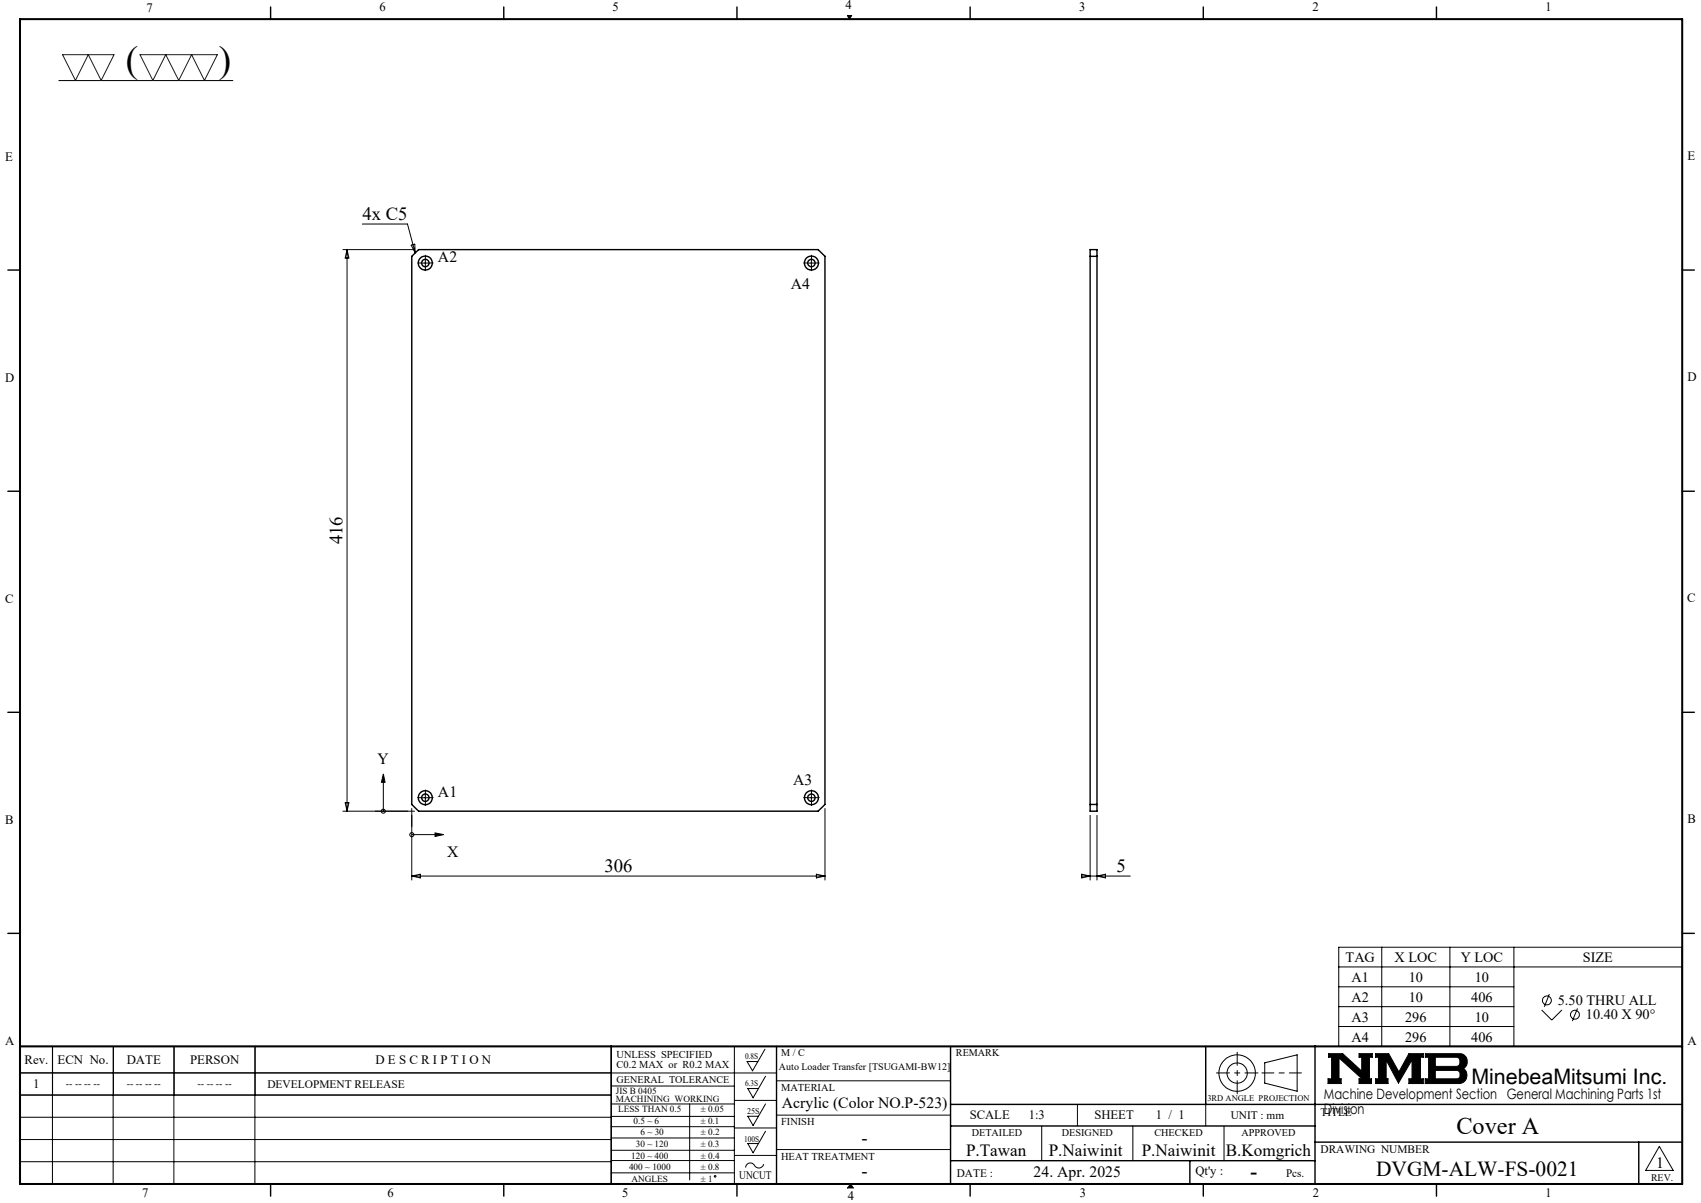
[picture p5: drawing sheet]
<svg xmlns="http://www.w3.org/2000/svg" width="420mm" height="297mm" viewBox="0 0 420 297" stroke-linecap="round" stroke-linejoin="round" font-family="sans-serif">
<g fill="none" stroke="#000" stroke-width=".25">
<path d="M14.5 19.9h43M209.2 3.8h1.1l-.6 .9zM89.5 55.3h11.1l1.9 7.1M84.7 61.6h17.6M85.7 61.6v138.7M85.7 61.6l.4 2.1h-.9zM101.5 60.5l.9-.2 .1 2.1zM104 64.9h2M105 64v1.9M199.4 64.9h2M200.3 64v1.9M85.2 198.2h.9l-.4 2.1z"/>
<path d="M94.7 191.1l.4 2h-.9zM94.7 193.1v7.2M101.7 199.6v17.7M104 197h2M105 195.9v2M199.4 197h2M200.3 195.9v2M203.7 199.6v17.7M84.7 200.3h17.6M101.7 206.1h5.7M101.7 216.3h102M101.7 216.3l2.1-.5v.9z"/>
<path d="M107.4 205.6l2.1 .5-2.1 .4zM201.6 215.8l2.1 .5-2.1 .4zM267.1 216.3h12M267.1 215.8l2.1 .5-2.1 .4zM269.2 201.3v16M270.9 201.3v16M270.9 216.3l2-.5v.9zM330.6 233.9h84.7v24.4h-84.7zM330.6 238.7h84.7M341.2 233.9v24.4M358 233.9v24.4M373.8 233.9v24.4"/>
<path d="M13 258.3l-.1 34M27.9 258.3v34M28 258.3v12M42.9 258.3v34M43 258.3v12M62.9 258.3v34M63 258.3v12M181.3 258.3v34M188.9 259l-3.1 5.4-1.3-2.3h2.6M330.6 243.6h43.2M330.6 248.5h43.2M330.6 253.4h43.2"/>
<path d="M380.6 249.3l2.6 2.5 2.5-2.5M382.6 245.4l-1.3 3.2M389.5 249l-1.3 3.1M4.9 264.9h186.8M4.9 270.4h146M4.9 275.8h146M150.9 278.2h30.4M150.9 275.6h30.4M150.9 272.6h30.4M150.9 268.1h30.4M151 270.3h-146v-12h146l-.1 34M170.3 272.6v18.7"/>
<path d="M181.3 271.7h10.4M181.3 278.5h10.4M189 272.6l-3.1 5.3-1.3-2.3h2.7M189 279.3l-3.1 5.3-1.3-2.3h2.7M189 265.7l-3.1 5.3-1.3-2.3h2.7M191.7 266.8h43M191.7 275.3h43M257.2 278v8.6M266 272.7v5.3M279.7 278v8.6M297.7 272.7v5.3M302.2 278v8.6"/>
<path d="M312.3 262.4l8-2v9l-8-2zM328 260.1h3.5l4.7 4.3v-3.4h-.6v-.9h3.2v.9h-.7v5.3h.5v1.2h-3v-1.2h.7l-5.7-5.1v5.1h.6v1.2h-3.3v-1.2h.9v-5.3h-.8zM339.7 260.1h3.2l2.5 4.6 2.5-4.6h3.5v.9h-.7v5.3h.7v1.2h-3.5v-1.2h.8v-4.6l-3.4 5.7-3-5.7v4.6h.4v1.2h-3v-1.2h.7v-5.3h-.7zM351.9 260.1h8.4a1.97 1.97 0 0 1 1.9 1.5 1.97 1.97 0 0 1-.9 2.2 2.03 2.03 0 0 1 .8 2.2 2.03 2.03 0 0 1-1.8 1.5h-8.4v-1.2h.8v-5.3h-.8zM354.4 261h5.4l.6 .5 .1 1a.84 .84 0 0 1-.8 .8h-5.3zM354.4 264.3h5.4l.6 .4 .1 1a.79 .79 0 0 1-.8 .6h-5.3zM4.9 281.3h146M4.9 286.8h146M150.9 280.9h30.4M150.9 286.5h30.4M150.9 284h30.4M150.9 289.6h30.4"/>
<path d="M181.3 285.3h10.4M188.6 287.4a1.29 1.29 0 0 1-1.2 1 1.29 1.29 0 0 1-1.3-.9 1.14 1.14 0 0 0-1.3-.3 1.14 1.14 0 0 0-.7 1.1M191.7 283.8h43M210 292.3l.7 1M409.7 283l3.4 6h-6.8z"/>
<circle cx="94.6" cy="200.3" r=".49"/>
<circle cx="101.7" cy="206.1" r=".5"/>
<circle cx="381.9" cy="247" r="1.1"/>
<circle cx="388.9" cy="250.5" r="1.09"/>
<circle cx="305.5" cy="264.9" r="2.51"/>
<circle cx="305.5" cy="264.9" r="4.5"/>
<circle cx="176.6" cy="290.4" r=".2"/>
</g>
<path d="M311.6 264.9h9.7" fill="none" stroke="#000" stroke-width=".25" stroke-dasharray="15.2 1.3 1.3 1.3" stroke-dashoffset="12.3"/>
<path d="M305.5 259.8v10.2M300.4 264.9h10.2" fill="none" stroke="#000" stroke-width=".25" stroke-dasharray="15.2 1.3 1.3 1.3" stroke-dashoffset="12"/>
<g fill="none" stroke="#000" stroke-width=".35">
<path d="M66.8 1.7v3M124.4 1.7v3M182 1.7v3M239.5 1.7v3M297.1 1.7v3M354.7 1.7v3M1.9 66.7h3M101.7 63.3l1.7-1.7h98.6l1.7 1.7v135.3l-1.7 1.7h-98.6l-1.7-1.7zM269.2 61.6h1.7v138.7h-1.7zM269.2 63.3h1.7M415.4 66.7h3M1.9 121.3h3"/>
<path d="M415.4 121.3h3M1.9 175.9h3M415.4 175.9h3M269.2 198.6h1.7M1.9 230.4h3M415.4 230.4h3M150.9 258.3v34M191.7 258.3v34M234.7 258.3v34M297.7 258.3v14.4M324.7 258.3v34M234.7 272.7h180.7"/>
<path d="M234.7 278h90M66.8 292.3v3M124.4 292.3v3M182 292.3v3M234.7 286.6h90M239.5 292.3v3M293.8 286.6v5.7M297.1 292.3v3M324.7 282h90.7M354.7 292.3v3M404.6 282v10.3"/>
<circle cx="105" cy="64.9" r="1.74"/>
<circle cx="105" cy="64.9" r=".92"/>
<circle cx="200.3" cy="64.9" r=".92"/>
<circle cx="200.4" cy="64.9" r="1.74"/>
<circle cx="105" cy="196.9" r="1.74"/>
<circle cx="105" cy="196.9" r=".92"/>
<circle cx="200.3" cy="196.9" r=".92"/>
<circle cx="200.4" cy="196.9" r="1.74"/>
</g>
<path d="M4.9 4.7h410.5v287.6h-410.5zM4.9 258.3h410.5" fill="none" stroke="#000" stroke-width=".5"/>
<path d="M210 292.3l-.7 1h1.4" fill="none" stroke="#00f" stroke-width=".25"/>
<g fill="#000">
<path d="M210 292.3l.7 1h-1.4z"/>
<path d="M209.2 3.8l.5 .9 .6-.9zM328 260.1v.9h.8v5.3h-.9v1.2h3.3v-1.2h-.6v-5.1l5.7 5.1h-.7v1.2h3v-1.2h-.5v-5.3h.7v-.9h-3.2v.9h.6v3.4l-4.7-4.3zM351.9 260.1v.9h.8v5.3h-.8v1.2h8.6l.7-.2 .6-.5 .4-.8v-.8l-.3-.8-.6-.6 .8-.8 .2-1.3-.5-.9-.5-.5-.6-.2zM354.4 264.3h5.4l.6 .4 .1 1-.6 .6h-5.5zM354.4 261l5.5 .1 .5 .5v1.1l-.3 .5-.3 .1h-5.4zM339.7 260.1v.9h.7v5.3h-.7v1.2h3v-1.2h-.4v-4.6l3 5.7 3.4-5.7v4.6h-.8v1.2h3.5v-1.2h-.7v-5.3h.7v-.9h-3.5l-2.5 4.6-2.5-4.6z" fill-rule="evenodd"/>
</g>
<g fill="none" stroke="#000" stroke-width=".25" stroke-dasharray="15.2 1.3 1.3 1.3">
<path d="M104 64.9h-.9M105 63.9v-.9M105 65.9v.9M106 64.9h1M199.4 64.9h-.9M200.4 63.9v-.9M200.4 65.9v.9M201.4 64.9h.9M104 196.9h-.9M105 195.9v-.9M105 197.9v.9M106 196.9h1"/>
<path d="M199.4 196.9h-.9M200.4 195.9v-.9M200.4 197.9v.9M201.4 196.9h.9"/>
</g>
<path d="M15.5 13.5h12.7l-3.2 6.4-3.2-6.4-3.2 6.4zM34.6 13.5h19.1l-3.2 6.4-3.2-6.4-3.2 6.4-3.2-6.4-3.2 6.4z" fill="none" stroke="#191924" stroke-width=".25"/>
<path d="M107.4 205.6l2.1 .5-2.1 .4zM94.7 191.1l.4 2h-.9z" fill="#000"/>
<g font-size="9.2">
<text x="31.1" y="17.7">(</text>
<text x="54" y="17.8">)</text>
</g>
<text font-size="6" x="359.6" y="280">Cover A</text>
<g font-size="5.3">
<text x="363.3" y="267.7">MinebeaMitsumi Inc.</text>
<text x="339.8" y="290.4">DVGM-ALW-FS-0021</text>
</g>
<text font-size="4.9" x="308.8" y="290.9">-</text>
<g font-size="4.6">
<text x="89.5" y="54.2">4x C5</text>
<text x="84.6" y="134.4" transform="rotate(-90 84.6 134.4)">416</text>
<text x="149.2" y="215.2">306</text>
<text x="275.6" y="215.2">5</text>
<text x="212.7" y="282.4">-</text>
<text x="212.8" y="290.6">-</text>
</g>
<g font-size="4.2">
<text x="238.5" y="285.5">P.Tawan</text>
<text x="258.9" y="285.5">P.Naiwinit</text>
<text x="281.9" y="285.5">P.Naiwinit</text>
<text x="302.7" y="285.5">B.Komgrich</text>
</g>
<g font-size="3.9">
<text x="108.1" y="64.8">A2</text>
<text x="195.3" y="71.4">A4</text>
<text x="93.2" y="188.5">Y</text>
<text x="108.1" y="196.8">A1</text>
<text x="195.8" y="193.7">A3</text>
<text x="110.4" y="211.6">X</text>
<text x="193.1" y="273.6">Acrylic (Color NO.P-523)</text>
<text x="255.2" y="290.6">24. Apr. 2025</text>
<text x="408.9" y="288.2">1</text>
</g>
<g font-size="3.5">
<text x="332.2" y="237.5">TAG</text>
<text x="344.4" y="237.5">X LOC</text>
<text x="360.7" y="237.5">Y LOC</text>
<text x="390.8" y="237.5">SIZE</text>
<text x="333.7" y="242.5">A1</text>
<text x="347.8" y="242.5">10</text>
<text x="364.1" y="242.5">10</text>
<text x="333.7" y="247.3">A2</text>
<text x="347.8" y="247.3">10</text>
<text x="363.3" y="247.3">406</text>
<text x="384.6" y="248.1">5.50 THRU ALL</text>
<text x="391.6" y="251.6">10.40 X 90°</text>
<text x="333.7" y="252.2">A3</text>
<text x="333.7" y="257.1">A4</text>
<text x="347" y="252.2">296</text>
<text x="347" y="257.1">296</text>
<text x="363.3" y="257.1">406</text>
<text x="364.1" y="252.2">10</text>
<text x="326.9" y="271.4">Machine Development Section General Machining Parts 1st</text>
<text x="326.9" y="274.9">Division</text>
</g>
<g font-size="3.2">
<text x="36.1" y="2.9">7</text>
<text x="93.7" y="2.8">6</text>
<text x="151.3" y="2.8">5</text>
<text x="208.8" y="2.2">4</text>
<text x="266.5" y="2.8">3</text>
<text x="324.1" y="2.8">2</text>
<text x="381.6" y="2.8">1</text>
<text x="1.3" y="39.8">E</text>
<text x="416.6" y="39.5">E</text>
<text x="1.3" y="94.3">D</text>
<text x="416.6" y="94.1">D</text>
<text x="1.3" y="148.9">C</text>
<text x="416.6" y="148.7">C</text>
<text x="1.3" y="203.6">B</text>
<text x="416.6" y="203.3">B</text>
<text x="416.6" y="258">A</text>
<text x="1.3" y="258.1">A</text>
<text x="6.1" y="262.7">Rev.</text>
<text x="14.2" y="262.7">ECN No.</text>
<text x="31.3" y="262.7">DATE</text>
<text x="46.9" y="262.7">PERSON</text>
<text x="92.7" y="262.7">D E S C R I P T I O N</text>
<text x="8.2" y="268.7">1</text>
<text x="239.4" y="276.2">SCALE</text>
<text x="254" y="276.2">1:3</text>
<text x="270.2" y="276.2">SHEET</text>
<text x="285.4" y="276.2">1 / 1</text>
<text x="295.2" y="290.1">Qt'y :</text>
<text x="35.1" y="295.5">7</text>
<text x="95.7" y="295.6">6</text>
<text x="153.6" y="295.6">5</text>
<text x="209.3" y="296.3">4</text>
<text x="266.6" y="295.6">3</text>
<text x="324.2" y="295.6">2</text>
<text x="381.6" y="295.6">1</text>
</g>
<g font-size="2.8">
<text x="66" y="268.6">DEVELOPMENT RELEASE</text>
<text x="326" y="275.4">TITLE</text>
<text x="303.9" y="276.2">UNIT : mm</text>
<text x="326" y="284.7">DRAWING NUMBER</text>
<text x="182.5" y="291.2">UNCUT</text>
<text x="236.3" y="290.7">DATE :</text>
<text x="317.6" y="290.6">Pcs.</text>
</g>
<g font-size="2.6">
<text x="152.2" y="261.3">UNLESS SPECIFIED</text>
<text x="152.2" y="263.7">C0.2 MAX or R0.2 MAX</text>
<text x="192.9" y="269.4">MATERIAL</text>
<text x="192.9" y="277.7">FINISH</text>
<text x="192.9" y="286.3">HEAT TREATMENT</text>
</g>
<g font-size="2.5">
<text x="192.9" y="260.7">M / C</text>
<text x="236" y="260.7">REMARK</text>
<text x="16.3" y="268.5">-- -- -- --</text>
<text x="31.3" y="268.5">-- -- -- --</text>
<text x="48.8" y="268.5">-- -- -- --</text>
<text x="152.3" y="267.3">GENERAL TOLERANCE</text>
<text x="192.3" y="264.2">Auto Loader Transfer [TSUGAMI-BW12]</text>
<text x="239.9" y="280.5">DETAILED</text>
<text x="262.2" y="280.5">DESIGNED</text>
<text x="285.1" y="280.5">CHECKED</text>
<text x="306.6" y="280.5">APPROVED</text>
<text x="407.7" y="291.5">REV.</text>
</g>
<g font-size="2.3">
<text x="152.1" y="270">JIS B 0405</text>
<text x="152.1" y="272.1">MACHINING WORKING</text>
<text x="152.7" y="274.6">LESS THAN 0.5</text>
<text x="173" y="274.6">± 0.05</text>
<text x="156.4" y="277.4">0.5 ~ 6</text>
<text x="158.1" y="280.3">6 ~ 30</text>
<text x="173" y="277.4">± 0.1</text>
<text x="173" y="280.3">± 0.2</text>
<text x="155.9" y="286">120 ~ 400</text>
<text x="157" y="283.2">30 ~ 120</text>
<text x="173" y="283.2">± 0.3</text>
<text x="173" y="286">± 0.4</text>
<text x="155.3" y="288.9">400 ~ 1000</text>
<text x="155.9" y="291.7">ANGLES</text>
<text x="173" y="288.9">± 0.8</text>
<text x="173" y="291.7">± 1</text>
</g>
<g font-size="2.1">
<text x="184" y="261.5">0.8S</text>
<text x="184" y="268.1">6.3S</text>
<text x="184.5" y="275">25S</text>
<text x="298.1" y="271.8">3RD ANGLE PROJECTION</text>
<text x="183.7" y="281.9">100S</text>
</g>
</svg>
